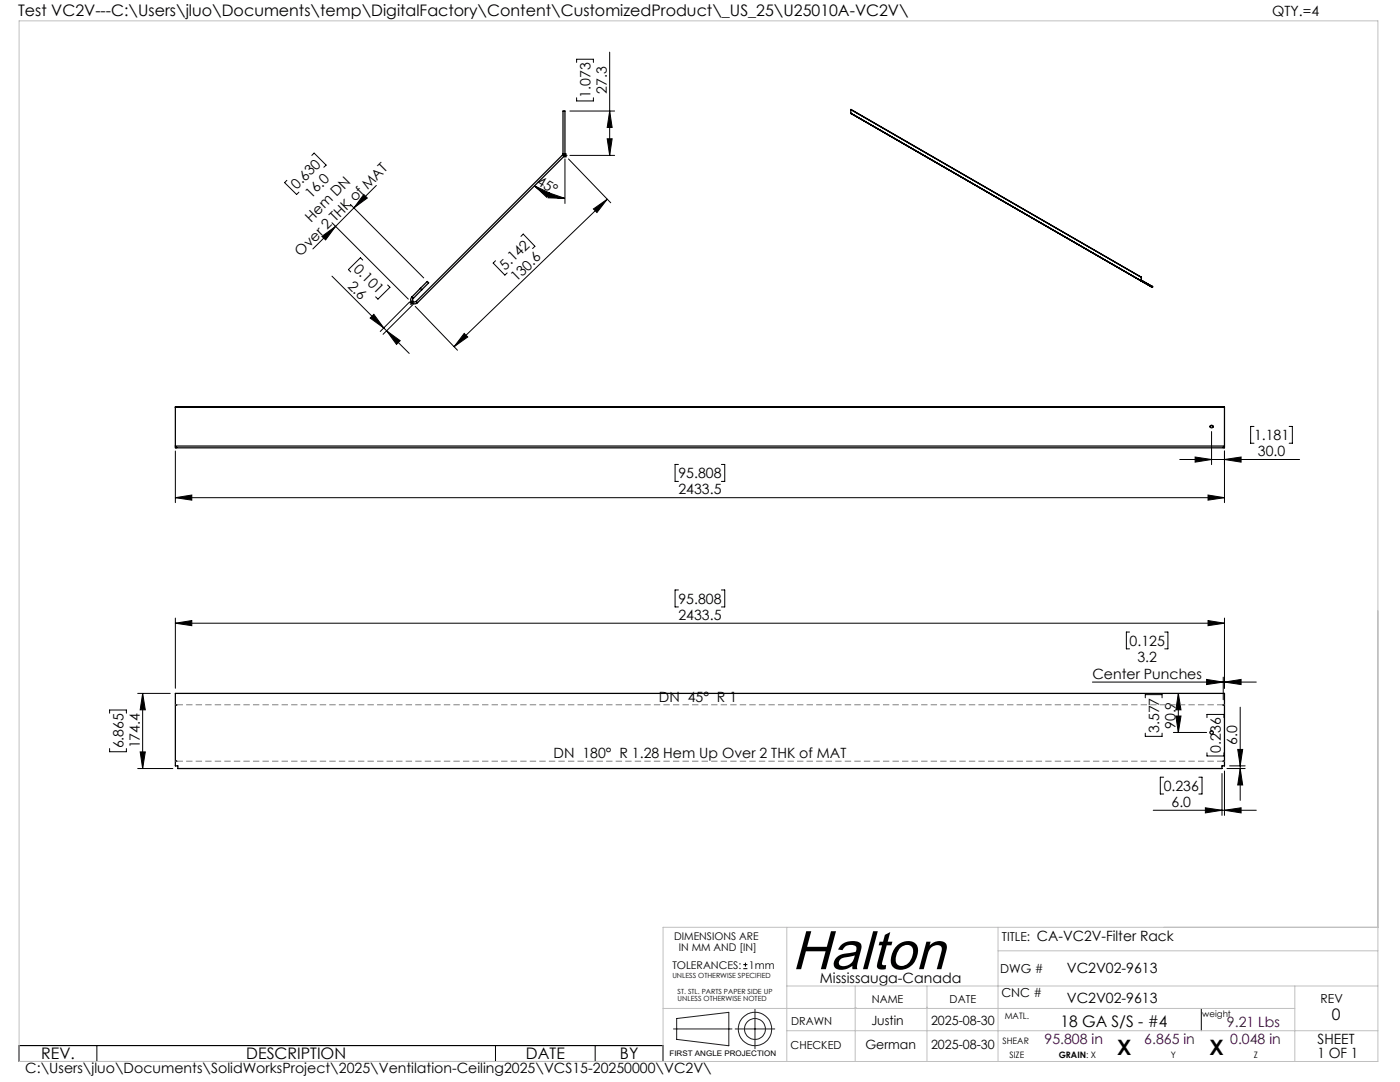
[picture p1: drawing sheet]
<svg xmlns="http://www.w3.org/2000/svg" width="279mm" height="216mm" viewBox="0 0 279 216" stroke-linecap="round" stroke-linejoin="round" font-family="sans-serif">
<g fill="none" stroke="#000" stroke-width=".25">
<path d="M112.3 30.9l.2 .3M112.3 30.9l-29.3 29.2M112.4 30.7l-.1 .2M112.4 30.7v-8.5h.3v8.5M112.4 30.7h.3M112.5 31.2l-29.2 29.2M112.7 30.7l-.2 .5M169.8 22.6h.1M169.8 21.9l58 33.5v.7M169.8 22.6l60.1 34.7M169.8 21.9v.7M169.8 22.6l2.1 1.2"/>
<path d="M169.8 21.8v.1M169.9 22.6h.1M82.2 59.3a.8 .8 0 0 0 0 1.1 .8 .8 0 0 0 1.1 0M82.2 59.3l.3 .2M82.5 59.5a.41 .41 0 0 0 0 .6 .41 .41 0 0 0 .5 0M83.9 57.5l-1.7 1.8M83.9 57.5l.3 .3M83.9 57.5l1.4-1.3 .2 .2-1.3 1.4M84.2 57.8l-1.7 1.7M227.7 56h.1M227.8 56.1h.1M227.8 56.1l2.1 1.2"/>
<path d="M227.8 56l2.2 1.2M227.8 56l1.8 1M227.8 55.9l1.9 1.1M228 56.2l.2 .2zM229.6 57l.1 .1M229.7 57h-.1M229.7 57h.1M229.7 57.1l.3 .1M229.7 57v.1M229.7 57l.2 .1M229.9 57.2h.1M229.9 57.1v.1"/>
<path d="M229.9 57.1l.1 .1M229.9 57.3h.1M230 57.2l-.1 .1M230 57.2h.1M83 60.1l.3 .3M35 89v.4h209.4v-.4M35 81.2h.1M35 81.2v7.8M35 89h209.4M35 81.2h209.4M35.2 89.3h.1M35.2 81.2h.1"/>
<path d="M241.5 85a.31 .31 0 0 1 .5-.1 .31 .31 0 0 1 .1 .4 .31 .31 0 0 1-.5 0zM241.5 85.2a.37 .37 0 0 1 .3-.3 .37 .37 0 0 1 .3 .3M244.1 89.3h.1M244.1 81.2h.1M244.4 81.2h.1M244.4 81.2v7.8M35 138.4h209.4v14.4h-.5v.6h-208.4v-.6h-.5zM35.3 151.9h.1M35.3 140.7h.1M244.1 151.9h.1M244.1 140.7h.1"/>
<circle cx="241.8" cy="146.2" r=".35"/>
</g>
<g fill="none" stroke="#000" stroke-width=".2">
<path d="M115.1 12.5v-.7h3.3v.7M115.1 19.5v.6h3.3v-.6M121.7 10.4v20.6M57.3 36l-.5 .4 2.4 2.4 .5-.5M62.2 31l.5-.4 2.4 2.3-.5 .5M72.6 38.8l.7 .7-2.7 2zM75.1 37l-4.5 4.5M106.7 37.1l3 1.4-.6 .9zM106.7 37.1a8.4 8.4 0 0 0 6 2.5M109.6 38.5l3.1 1.1-3.3-.1zM112.3 31h.9M112.4 30.7l.7 .7"/>
<path d="M112.7 30.5v1M112.7 31.7v8.9M113.1 30.7l-.7 .7M113.5 31.7l8.4 8.8M113.7 31h9M113.7 22.2h9M121.2 27.7h1l-.5 3.3zM121.2 39.8l-30.6 29.4M121.7 22.2l.5 3.2h-1zM64.2 47.2l2.8-2-2 2.7zM66.3 55.1l15.4 15.4M66.3 44.4l15.2 15.3"/>
<path d="M67 45.2l-4.6 4.5M69.9 40.8l14.7 14.7M70.6 41.5l-3.6 3.7M72.4 51.9l-.5-.5-2.4 2.4 .5 .5M77.4 56.9l.4 .4-2.4 2.4-.4-.5M82.2 59.9v1M98.9 52l-.5 .5 2.4 2.4 .4-.4M104 47.2l.4-.5 2.4 2.4-.5 .5M118.4 41.7l2.8-1.9-2.1 2.6zM73.9 63.5l.7-.8 2 2.7zM77.2 66l2.7 2-.8 .7zM81.7 60.4h1"/>
<path d="M81.7 60.3l-5.8 5.8M81.8 60l.7 .8M82.3 60.9l-5.9 5.8M82.5 60l-.7 .8M82.9 61.1l8.4 8.8M92.6 66.5l.7 .7-2.7 2zM35 99.3l3.3-.5v1zM35 90v10.3M35 99.3h209.4M135.4 92.7h-.7v3.4h.7M144 92.7h.6v3.4h-.6M235.4 91.7h24"/>
<path d="M238.5 91.2l3.3 .5-3.3 .5zM241.1 98.8l3.3 .5-3.3 .5zM241.8 86.1v6.6M244.4 91.7l3.3-.5v1zM244.4 90v10.3M250.3 85.1h-.7v3.3h.7M257.3 85.1h.6v3.3h-.6M135.4 117.7h-.7v3.4h.7M144 117.7h.6v3.4h-.6M27.5 138.4h6.5M28.5 138.4l.5 3.2h-1zM28.5 138.4v15"/>
<path d="M35 124.4l3.3-.6v1zM35 123.3v14M35 124.4h209.4M218 136.1h32.7M225.4 126.1h-.6v3.4h.6M228.6 139.2v-.6h3.3v.6M232.4 126.1h.7v3.4h-.7M235.2 138.4l.5 3.2h-1zM235.2 138.4v7.8M240.8 135.6l3.3 .5-3.3 .5zM241.1 123.8l3.3 .6-3.3 .4zM244.1 135.1v4.5"/>
<path d="M244.4 136.1l3.3-.5v1zM244.4 123.3v14M21.9 142.3v-.6h3.3v.6M21.9 149.4v.6h3.3v-.6M27.5 153.4h7M28 150h1l-.5 3.4zM228.6 146.3v.6h3.3v-.6M232.2 155.1h-.6v3.3h.6M234.2 146.2h6.6M234.7 142.9h1l-.5 3.3zM239.3 155.1h.6v3.3h-.6M240.9 143.2v-.6h3.4v.6"/>
<path d="M240.9 150.2v.6h3.4v-.6M243.9 154.3v8.4M244.4 153.8v8.9M244.9 153.4h3.6M245.4 152.8h3.1M247 149.5h1l-.5 3.3zM247.5 153.4l.5 3.2h-1zM247.5 141.1v18.6M230.2 161.7h20.5M240.6 161.2l3.3 .5-3.3 .5zM244.4 161.7l3.3-.5v1zM148.3 193.3h.9"/>
<path d="M148.3 192.5h.9M148.8 192.1v.8M3.8 208.6h128.5v3.2h-128.5zM19.3 208.6v3.2M98.9 208.6v3.2M118.8 208.6v3.2M239.7 201.2v4.5"/>
</g>
<g fill="none" stroke="#191924" stroke-width=".2">
<path d="M134.4 205.3h11.7M135 203.2l10.5-1.2v6.7l-10.5-1.3zM146.7 205.3h7.9M150.7 201.4v7.9"/>
<circle cx="150.7" cy="205.3" r="2.09"/>
<circle cx="150.7" cy="205.3" r="3.3"/>
</g>
<path d="M35 151.9h.2M35 140.6h.2M244.2 151.9h.2M244.2 140.6h.2" fill="none" stroke="#808080" stroke-width=".2" stroke-dasharray="1.3 .6" stroke-linecap="butt"/>
<path d="M35.3 151.9h208.8M35.3 140.6h208.8" fill="none" stroke="#808080" stroke-width=".2" stroke-dasharray="1.3 .6" stroke-dashoffset=".1" stroke-linecap="butt"/>
<path d="M3.8 4.2h271.2v207.6h-271.2zM157 196.7h118M157 185v26.8M170.7 196.7v15.1M185 196.7v15.1M199.2 185v26.8M199.2 189.7h75.8M258.4 196.7v15.1M275 185h-142.7v26.8M132.3 201.2h126.1M157 205.7h118M170.7 201h.1" fill="none" stroke="#c0c0c0" stroke-width=".2"/>
<g fill="#000">
<path d="M106.7 37.1l3 1.4-.6 .9zM109.6 38.5l3.1 1.1-3.3-.1z"/>
<path d="M118.4 41.7l2.8-1.9-2.1 2.6zM92.6 66.5l.7 .7-2.7 2z"/>
<path d="M121.2 27.7h1l-.5 3.3zM121.7 22.2l.5 3.2h-1z"/>
<path d="M64.2 47.2l2.8-2-2 2.7zM72.6 38.8l.7 .7-2.7 2z"/>
<path d="M73.9 63.5l.7-.8 2 2.7zM77.2 66l2.7 2-.8 .7z"/>
<path d="M35 99.3l3.3-.5v1zM241.1 98.8l3.3 .5-3.3 .5z"/>
<path d="M238.5 91.2l3.3 .5-3.3 .5zM244.4 91.7l3.3-.5v1z"/>
<path d="M240.8 135.6l3.3 .5-3.3 .5zM244.4 136.1l3.3-.5v1z"/>
<path d="M241.1 123.8l3.3 .6-3.3 .4zM35 124.4l3.3-.6v1zM244.4 161.7l3.3-.5v1zM240.6 161.2l3.3 .5-3.3 .5z"/>
<path d="M28 150h1l-.5 3.4zM28.5 138.4l.5 3.2h-1zM234.7 142.9h1l-.5 3.3zM235.2 138.4l.5 3.2h-1z"/>
<path d="M247 149.5h1l-.5 3.3zM247.5 153.4l.5 3.2h-1z"/>
</g>
<text font-size="11" x="158" y="193.4">Halton</text>
<g font-size="4.2">
<text x="223" y="210.4">X</text>
<text x="241.4" y="210.4">X</text>
</g>
<g font-size="3.2">
<text x="3.6" y="3.3">Test VC2V---C:\Users\jluo\Documents\temp\DigitalFactory\Content\CustomizedProduct\_US_25\U25010A-VC2V\</text>
<text x="265.8" y="203.5">0</text>
<text x="211.6" y="204.9">18 GA S/S - #4</text>
<text x="8.2" y="211.4">REV.</text>
<text x="49.2" y="211.4">DESCRIPTION</text>
<text x="105" y="211.4">DATE</text>
<text x="123.7" y="211.4">BY</text>
</g>
<g font-size="2.8">
<text x="253.9" y="3.3">QTY.=4</text>
<text x="117.8" y="19.5" transform="rotate(-90 117.8 19.5)">1.073</text>
<text x="121.1" y="18.7" transform="rotate(-90 121.1 18.7)">27.3</text>
<text x="59.2" y="37.9" transform="rotate(-45 59.2 37.9)">0.630</text>
<text x="62.1" y="39.7" transform="rotate(-45 62.1 39.7)">16.0</text>
<text x="106.9" y="36.8" transform="rotate(30 106.9 36.8)">45°</text>
<text x="62.1" y="44.4" transform="rotate(-45 62.1 44.4)">Hem DN</text>
<text x="60" y="51.2" transform="rotate(-45 60 51.2)">Over 2 THK of MAT</text>
<text x="70.4" y="53.8" transform="rotate(45 70.4 53.8)">0.101</text>
<text x="69.3" y="57.2" transform="rotate(45 69.3 57.2)">2.6</text>
<text x="100.8" y="54" transform="rotate(-44 100.8 54)">5.142</text>
<text x="103.1" y="56.3" transform="rotate(-44 103.1 56.3)">130.6</text>
<text x="250.3" y="87.8">1.181</text>
<text x="135.4" y="95.4">95.808</text>
<text x="251" y="91.1">30.0</text>
<text x="135.4" y="98.7">2433.5</text>
<text x="135.4" y="120.5">95.808</text>
<text x="135.4" y="123.7">2433.5</text>
<text x="225.4" y="128.9">0.125</text>
<text x="218" y="135.5">Center Punches</text>
<text x="227" y="132.1">3.2</text>
<text x="131.5" y="140">DN 45° R 1</text>
<text x="24.6" y="149.3" transform="rotate(-90 24.6 149.3)">6.865</text>
<text x="27.9" y="149.3" transform="rotate(-90 27.9 149.3)">174.4</text>
<text x="231.3" y="146.3" transform="rotate(-90 231.3 146.3)">3.577</text>
<text x="234.6" y="145.5" transform="rotate(-90 234.6 145.5)">90.9</text>
<text x="246.9" y="148.6" transform="rotate(-90 246.9 148.6)">6.0</text>
<text x="110.5" y="151.2">DN 180° R 1.28 Hem Up Over 2 THK of MAT</text>
<text x="243.7" y="150.2" transform="rotate(-90 243.7 150.2)">0.236</text>
<text x="232.2" y="157.8">0.236</text>
<text x="233.8" y="161.1">6.0</text>
<text x="206.9" y="187.8">CA-VC2V-Filter Rack</text>
<text x="163.6" y="196.1">Mississauga-Canada</text>
<text x="212.9" y="194.1">VC2V02-9613</text>
<text x="212.9" y="200.1">VC2V02-9613</text>
<text x="263" y="208.3">SHEET</text>
<text x="5" y="214.1">C:\Users\jluo\Documents\SolidWorksProject\2025\Ventilation-Ceiling2025\VCS15-20250000\VC2V\</text>
<text x="262.9" y="211.1">1 OF 1</text>
</g>
<g font-size="2.8" fill="#400040">
<text x="208.5" y="208.3">95.808 in</text>
<text x="228.4" y="208.3">6.865 in</text>
<text x="244.9" y="204.9">9.21 Lbs</text>
<text x="245.5" y="208.3">0.048 in</text>
</g>
<g font-size="2.5">
<text x="200" y="187.8">TITLE:</text>
<text x="199.6" y="194.1">DWG #</text>
<text x="199.9" y="198.9">CNC #</text>
<text x="263.5" y="200.1">REV</text>
<text x="172.7" y="209.3">German</text>
<text x="173.9" y="204.6">Justin</text>
<text x="185.8" y="204.6">2025-08-30</text>
<text x="185.8" y="209.3">2025-08-30</text>
</g>
<g font-size="2.2">
<text x="174" y="200.1">NAME</text>
<text x="189.5" y="200.1">DATE</text>
<text x="157.8" y="209.3">CHECKED</text>
<text x="157.9" y="204.6">DRAWN</text>
</g>
<g font-size="2.1">
<text x="134.5" y="187.6">DIMENSIONS ARE</text>
<text x="135.5" y="189.7">IN MM AND [IN]</text>
<text x="134.2" y="193.3">TOLERANCES:</text>
<text x="149.5" y="193.3">1mm</text>
</g>
<g font-size="1.8">
<text x="200.5" y="203.3">MATL.</text>
<text x="240" y="202.8">weight</text>
<text x="200.1" y="208.3">SHEAR</text>
<text x="201.5" y="211.1">SIZE</text>
<text x="211.3" y="211.1">GRAIN: X</text>
<text x="233.7" y="211.1">Y</text>
<text x="250.2" y="211.1">Z</text>
</g>
<text font-size="1.5" x="133.6" y="210.7">FIRST ANGLE PROJECTION</text>
<g font-size="1.4">
<text x="134.2" y="195.1">UNLESS OTHERWISE SPECIFIED</text>
<text x="135.2" y="198.3">ST. STL. PARTS PAPER SIDE UP</text>
<text x="135.2" y="199.7">UNLESS OTHERWISE NOTED</text>
</g>
</svg>
